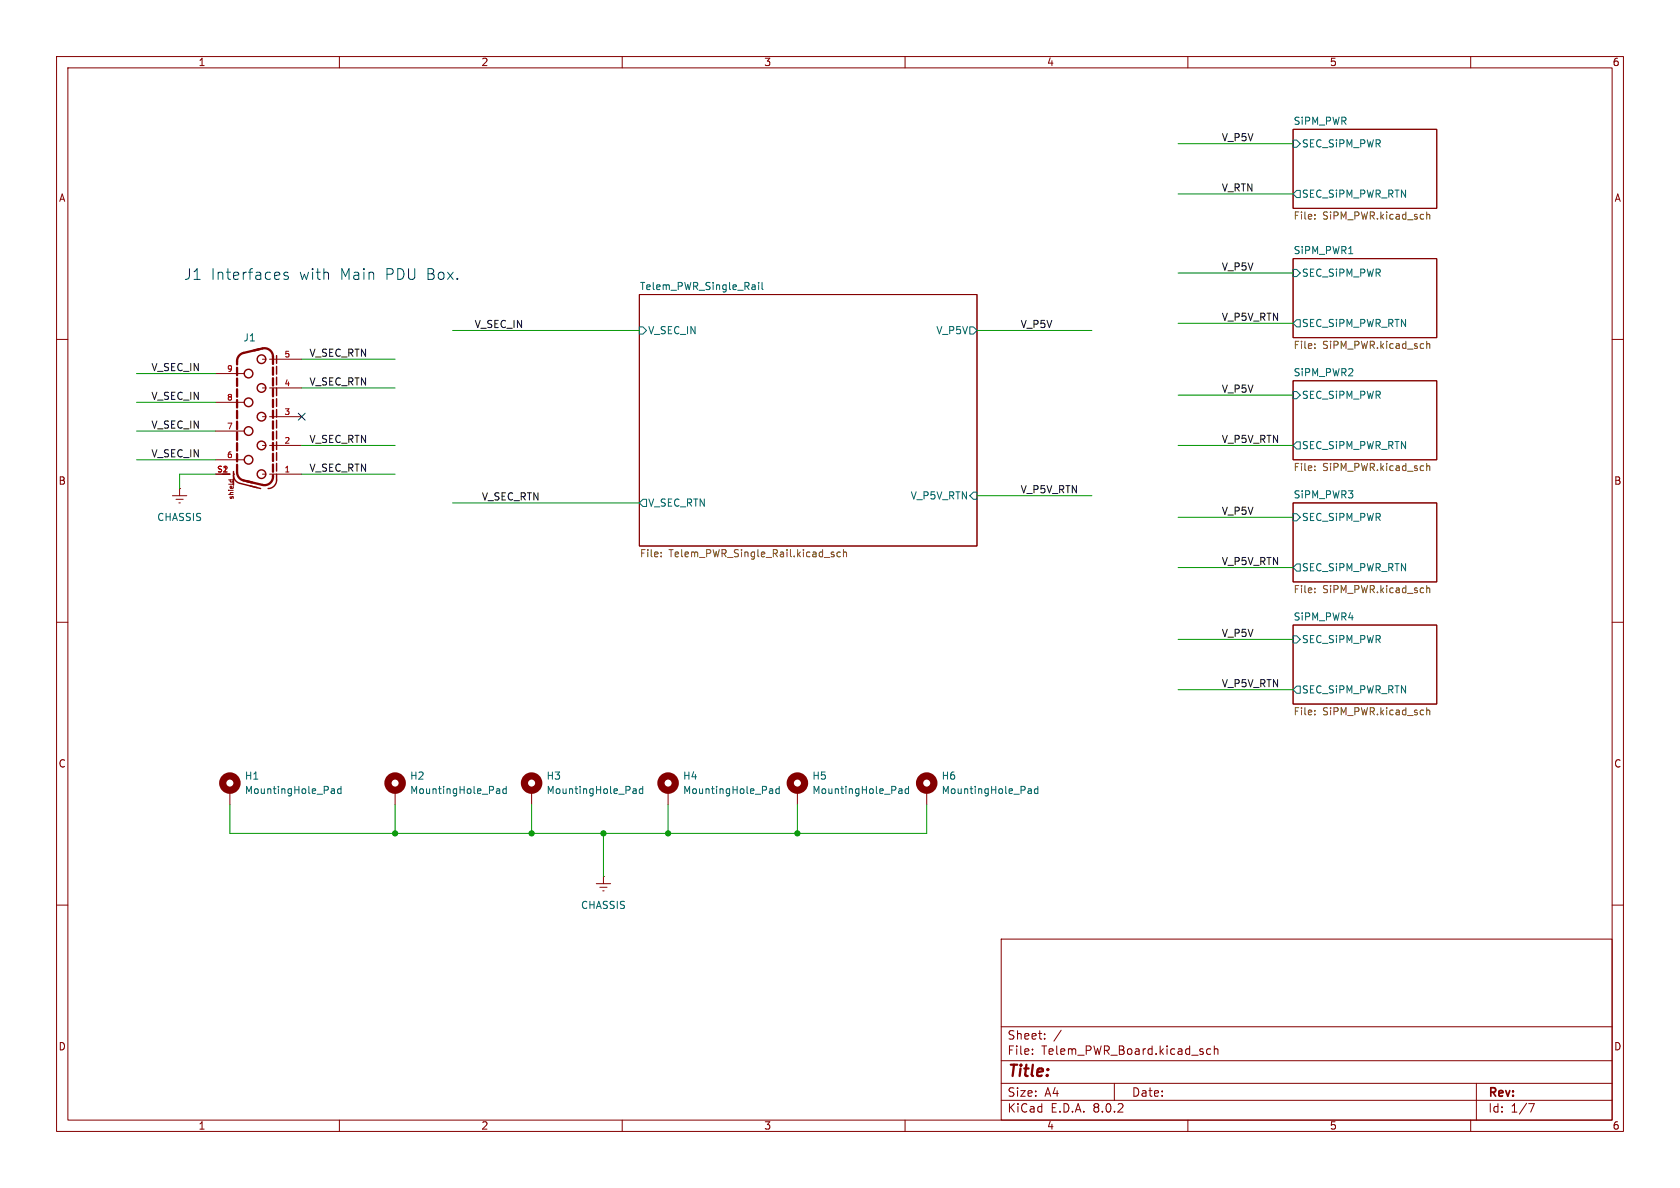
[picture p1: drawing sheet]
<svg xmlns="http://www.w3.org/2000/svg" width="297mm" height="210mm" viewBox="0 0 297 210" stroke-linecap="round" stroke-linejoin="round" font-family="sans-serif">
<g fill="none" stroke="#840000" stroke-width=".18">
<path d="M10 10h277v190h-277zM12 12h273v186h-273zM60 10v2M110 10v2M160 10v2M210 10v2M260 10v2M228.6 22.9h25.4v13.9h-25.4zM10 60h2M113 52.1h59.7v44.4h-59.7zM228.6 45.7h25.4v14h-25.4zM285 60h2"/>
<path d="M38.1 76.2h5.1M38.1 71.1h5.1M38.1 66h5.1M46.4 63.5h.6M46.4 68.6h.6M46.4 73.7h.6M46.4 78.7h.6M47.7 63.5h5.6M47.7 68.6h5.6M47.7 73.7h5.6M47.7 78.7h5.6M228.6 67.3h25.4v14h-25.4z"/>
<path d="M30.5 87.6h2.5M31.1 88.3h1.3M31.6 88.9h.3M31.7 86.4h.1M31.7 86.4v1.2M38.1 83.8h2.5M38.1 81.3h5.1M40.4 84.8h.8M40.7 84.8v.3M41.2 84.8v.3M46.4 83.8h.6M47.7 83.8h5.6"/>
<path d="M228.6 88.9h25.4v14h-25.4zM10 110h2M228.6 110.5h25.4v14h-25.4zM285 110h2M40.6 139.7v2.5M69.8 139.7v2.5M94 139.7v2.5M118.1 139.7v2.5M141 139.7v2.5M163.8 139.7v2.5M10 160h2M105.4 156.2h2.5"/>
<path d="M106 156.8h1.3M106.6 157.5h.2M106.7 154.9h.1M106.7 154.9v1.3M285 160h2M177 166h108v32h-108zM60 198v2M110 198v2M160 198v2M177 194.5h108M177 191.5h108M177 187.5h108"/>
<path d="M177 181.5h108M182.5 186.3v.1M182.5 185.5v.1M184.7 183.6v.1M184.7 182.8v.1M187.6 182.1l-1.3 2M197 191.5v3M210 198v2M214 185.5l-.4-.1-.3 .3v.4l.2 .2h.5M214.7 185.5l.2-.1 .3 .1 .1 .9M214.7 184.9v1.5M260 198v2"/>
<path d="M261 191.5v6.5M270.2 195.1h1l-.6 1.5"/>
</g>
<g fill="none" stroke="#006464" stroke-width=".18">
<path d="M228.6 24.8h.6l.7 .6-.7 .6h-.6zM229.2 33.7h.7v1.2h-.7l-.6-.6zM113 57.8h.7l.6 .6-.6 .7h-.7zM133.4 50.4l.1 .8M133.5 51.1l-.1 .1M133.5 50.7h-.1M134.1 49.9v.1M134.1 50.3v.9M134.7 49.9v1.1l.2 .2M171.4 57.8h.7l.6 .6-.6 .7h-.7zM228.6 47.6h.6l.7 .7-.7 .6h-.6zM229.2 56.5h.7v1.3h-.7l-.6-.6z"/>
<path d="M228.6 69.2h.6l.7 .7-.7 .6h-.6zM229.2 78.1h.7v1.3h-.7l-.6-.7zM113.7 88.3h.6v1.2h-.6l-.7-.6zM172.1 87h.6v1.3h-.6l-.7-.7zM228.6 90.8h.6l.7 .6-.7 .7h-.6zM229.2 99.7h.7v1.3h-.7l-.6-.7zM228.6 112.4h.6l.7 .6-.7 .7h-.6zM58.7 139.4h.3l.1 .2v.7M59.1 139.7l-.4 .1M60.3 139.5l-.4-.1-.2 .3 .1 .5h.5M60.3 139v1.3M87.9 139.4h.3l.1 .2v.7"/>
<path d="M88.3 139.7l-.4 .1M89.5 139.5l-.4-.1-.2 .3 .1 .5h.5M89.5 139v1.3M112.1 139.4h.2l.2 .2v.7M112.5 139.7l-.4 .1M113.6 139.5l-.3-.1-.3 .3 .1 .5h.5M113.6 139v1.3M136.2 139.4h.2l.2 .2v.7M136.6 139.7l-.4 .1M137.8 139.5l-.4-.1-.3 .3 .2 .5h.5M137.8 139v1.3M159 139.4h.3l.2 .2v.7"/>
<path d="M159.5 139.7l-.5 .1M160.6 139.5l-.3-.1-.3 .3 .1 .5h.5M160.6 139v1.3M181.9 139.4h.2l.2 .2v.7M182.3 139.7l-.4 .1M183.5 139.5l-.4-.1-.2 .3 .1 .5h.5M183.5 139v1.3M229.2 121.3h.7v1.3h-.7l-.6-.7zM59.1 140.2l-.4 .1M88.3 140.2l-.4 .1M112.5 140.2l-.4 .1M136.6 140.2l-.4 .1"/>
<path d="M159.5 140.2l-.5 .1M182.3 140.2l-.4 .1"/>
</g>
<g fill="none" stroke="#725600" stroke-width=".18">
<path d="M232.4 38v.1M232.4 38.6v.1M252.2 37.5v1.2M252.2 38l.2-.1 .3 .1 .1 .7M232.4 60.8v.1M232.4 61.5v.1M252.2 60.3v1.3M252.2 60.9l.2-.1h.3l.1 .8M116.9 98.3v.1M116.9 97.6v.2M147 97.9l.5 .3-.1 .2h-.3M147 97.6h.4"/>
<path d="M148.6 97.6h-.4l-.2 .2 .1 .6h.5M149.1 97.7l.2-.1h.3l.1 .8M149.1 97.2v1.2M232.4 83.1v.1M232.4 82.4v.1M252.2 81.9v1.3M252.2 82.5l.2-.2 .3 .1 .1 .8M232.4 104v.1M232.4 104.7v.1M252.2 103.5v1.3M252.2 104.1l.2-.2 .3 .1 .1 .8M232.4 125.6v.1"/>
<path d="M232.4 126.2v.2M252.2 125.1v1.3M252.2 125.6l.2-.1 .3 .1 .1 .8"/>
</g>
<g fill="none" stroke="#840000" stroke-width="1.3">
<circle cx="40.6" cy="138.4" r="1.27"/>
<circle cx="69.8" cy="138.4" r="1.27"/>
<circle cx="94" cy="138.4" r="1.27"/>
<circle cx="118.1" cy="138.4" r="1.27"/>
<circle cx="141" cy="138.4" r="1.27"/>
<circle cx="163.8" cy="138.4" r="1.27"/>
</g>
<g fill="none" stroke="#840000" stroke-width=".41">
<path d="M41.9 65v1.3M41.9 66.9v1.3M41.9 68.8v1.3M41.9 70.7v1.3M41.9 72.6v1.3M41.9 74.5v1.4M41.9 76.4v1.4M41.9 78.3v1.4M48.3 64.3v-1.2a1.5 1.5 0 0 0-1.9-1.5l-3.3 .8a1.5 1.5 0 0 0-1.2 1.4v.6M48.3 65v1.3M48.3 66.9v1.3M48.3 68.8v1.3"/>
<path d="M48.3 70.7v1.3M48.3 72.6v1.3M48.3 74.5v1.3M48.3 76.4v1.3M48.3 78.3v1.3M41.9 82.1v1.4a1.5 1.5 0 0 0 1.2 1.4l3.3 .8a1.52 1.52 0 0 0 1.9-1.7M41.9 80.2v1.4M48.3 80.2v1.3M48.3 82.1v1.3"/>
</g>
<g fill="none" stroke="#840000" stroke-width=".25">
<path d="M48.9 62.9v1.3M48.9 64.8v1.3M48.9 66.7v1.3M48.9 68.6v1.3M48.9 70.5v1.3M48.9 72.4v1.4M48.9 74.3v1.4M48.9 76.2v1.4M48.9 78.1v1.4M39.4 83.8h1.2M41.3 83.8h.1M41.3 85.8v-1.8a1.5 1.5 0 0 0 1.1 1.4l3.7 1"/>
<path d="M41.3 83.4v.5M48.9 83.8v1.1a1.5 1.5 0 0 1-1.5 1.5M48.9 80v1.4M48.9 81.9v1.4"/>
<circle cx="43.9" cy="71.1" r=".76"/>
<circle cx="43.9" cy="66" r=".76"/>
<circle cx="43.9" cy="76.2" r=".76"/>
<circle cx="46.2" cy="73.7" r=".76"/>
<circle cx="46.2" cy="63.5" r=".76"/>
<circle cx="46.2" cy="78.7" r=".76"/>
<circle cx="46.2" cy="68.6" r=".76"/>
<circle cx="43.9" cy="81.3" r=".76"/>
<circle cx="46.2" cy="83.8" r=".76"/>
</g>
<path d="M50.9 48.2l-.4-.1-.3 .3 .1 .3 .6 .1 .1 .2-.1 .3-.2 .1-.5-.1" fill="none" stroke="#0000c2" stroke-width=".18"/>
<g fill="none" stroke="#009600" stroke-width=".18">
<path d="M208.3 34.3h20.3M208.3 25.4h20.3M80 58.4h33M172.7 58.4h20.3M208.3 57.2h20.3M208.3 48.3h20.3M24.1 71.1h14M24.1 76.2h14M24.1 66h14M53.3 78.7h16.5M53.3 63.5h16.5M53.3 68.6h16.5"/>
<path d="M208.3 78.7h20.3M208.3 69.9h20.3M24.1 81.3h14M38.1 83.8h-6.4v2.6M53.3 83.8h16.5M80 88.9h33M172.7 87.6h20.3M208.3 91.4h20.3M208.3 113h20.3M208.3 100.3h20.3M208.3 121.9h20.3M40.6 142.2v5.1h123.2v-5.1"/>
<path d="M69.8 142.2v5.1M94 142.2v5.1M106.7 147.3v7.6M118.1 142.2v5.1M141 142.2v5.1"/>
</g>
<path d="M52.7 73.1l1.2 1.2M53.9 73.1l-1.2 1.2" fill="none" stroke="#000084" stroke-width=".18"/>
<g fill="#009600" stroke="#009600" stroke-width=".18">
<circle cx="118.1" cy="147.3" r=".46"/>
<circle cx="69.8" cy="147.3" r=".46"/>
<circle cx="106.7" cy="147.3" r=".46"/>
<circle cx="94" cy="147.3" r=".46"/>
<circle cx="141" cy="147.3" r=".46"/>
</g>
<text font-size="2.8" fill="#840000" x="178" y="190.9">Title:</text>
<g font-size="2.7" fill="#0000c2">
<text x="32.5" y="49.7">J1</text>
<text x="37.2" y="49.7">Interfaces</text>
<text x="52.9" y="49.7">with</text>
<text x="60.2" y="49.7">Main</text>
<text x="68.2" y="49.7">PDU Box.</text>
</g>
<g font-size="2.1" fill="#840000">
<text x="178" y="184">Sheet:</text>
<text x="178" y="186.7">File:</text>
<text x="184.1" y="186.7">Telem_PWR_Board.kicad_sch</text>
<text x="178" y="196.9">KiCad</text>
<text x="178" y="194.1">Size:</text>
<text x="184.7" y="194.1">A4</text>
<text x="185.7" y="196.9">E.D.A.</text>
<text x="193.3" y="196.9">8.0.2</text>
<text x="200" y="194.1">Date:</text>
<text x="263" y="194.3">Rev:</text>
<text x="263" y="196.9">Id:</text>
<text x="267.1" y="196.9">1/7</text>
</g>
<g font-size="1.8" fill="#840000">
<text x="35" y="11.9">1</text>
<text x="85" y="11.9">2</text>
<text x="135" y="11.9">3</text>
<text x="185" y="11.9">4</text>
<text x="235" y="11.9">5</text>
<text x="285" y="11.9">6</text>
<text x="10.3" y="35.9">A</text>
<text x="285.3" y="35.9">A</text>
<text x="10.3" y="85.9">B</text>
<text x="285.3" y="85.9">B</text>
<text x="10.3" y="135.9">C</text>
<text x="285.3" y="135.9">C</text>
<text x="10.3" y="185.9">D</text>
<text x="285.3" y="185.9">D</text>
<text x="35" y="199.9">1</text>
<text x="85" y="199.9">2</text>
<text x="135" y="199.9">3</text>
<text x="185" y="199.9">4</text>
<text x="235" y="199.9">5</text>
<text x="285" y="199.9">6</text>
</g>
<g font-size="1.8" fill="#006464">
<text x="228.6" y="22.1">SiPM_PWR</text>
<text x="230.1" y="26.3">SEC_SiPM_PWR</text>
<text x="230.1" y="35.2">SEC_SiPM_PWR_RTN</text>
<text x="228.6" y="45">SiPM_PWR1</text>
<text x="113" y="51.4">Telem_PWR_Single_Rail</text>
<text x="230.1" y="49.1">SEC_SiPM_PWR</text>
<text x="114.5" y="59.3">V_SEC_IN</text>
<text x="165.4" y="59.3">V_P5V</text>
<text x="230.1" y="58">SEC_SiPM_PWR_RTN</text>
<text x="42.9" y="60.6">J1</text>
<text x="228.6" y="66.6">SiPM_PWR2</text>
<text x="230.1" y="70.7">SEC_SiPM_PWR</text>
<text x="230.1" y="79.6">SEC_SiPM_PWR_RTN</text>
<text x="114.5" y="89.8">V_SEC_RTN</text>
<text x="160.9" y="88.5">V_P5V_RTN</text>
<text x="228.6" y="88.2">SiPM_PWR3</text>
<text x="27.7" y="92.3">CHASSIS</text>
<text x="230.1" y="92.3">SEC_SiPM_PWR</text>
<text x="230.1" y="101.2">SEC_SiPM_PWR_RTN</text>
<text x="228.6" y="109.8">SiPM_PWR4</text>
<text x="230.1" y="113.9">SEC_SiPM_PWR</text>
<text x="230.1" y="122.8">SEC_SiPM_PWR_RTN</text>
<text x="43.2" y="138">H1</text>
<text x="43.2" y="140.6">MountingHole_Pad</text>
<text x="72.4" y="138">H2</text>
<text x="72.4" y="140.6">MountingHole_Pad</text>
<text x="96.5" y="138">H3</text>
<text x="96.5" y="140.6">MountingHole_Pad</text>
<text x="120.7" y="138">H4</text>
<text x="120.7" y="140.6">MountingHole_Pad</text>
<text x="143.5" y="138">H5</text>
<text x="143.5" y="140.6">MountingHole_Pad</text>
<text x="166.4" y="138">H6</text>
<text x="166.4" y="140.6">MountingHole_Pad</text>
<text x="102.6" y="160.9">CHASSIS</text>
</g>
<g font-size="1.8" fill="#0f0f0f">
<text x="215.9" y="25.1">V_P5V</text>
<text x="215.9" y="33.9">V_RTN</text>
<text x="215.9" y="47.9">V_P5V</text>
<text x="83.8" y="58.1">V_SEC_IN</text>
<text x="180.3" y="58.1">V_P5V</text>
<text x="215.9" y="56.8">V_P5V_RTN</text>
<text x="26.7" y="65.7">V_SEC_IN</text>
<text x="54.6" y="63.2">V_SEC_RTN</text>
<text x="26.7" y="70.8">V_SEC_IN</text>
<text x="54.6" y="68.2">V_SEC_RTN</text>
<text x="215.9" y="69.5">V_P5V</text>
<text x="26.7" y="75.9">V_SEC_IN</text>
<text x="26.7" y="80.9">V_SEC_IN</text>
<text x="54.6" y="83.5">V_SEC_RTN</text>
<text x="54.6" y="78.4">V_SEC_RTN</text>
<text x="215.9" y="78.4">V_P5V_RTN</text>
<text x="85.1" y="88.6">V_SEC_RTN</text>
<text x="180.3" y="87.3">V_P5V_RTN</text>
<text x="215.9" y="91.1">V_P5V</text>
<text x="215.9" y="100">V_P5V_RTN</text>
<text x="215.9" y="112.7">V_P5V</text>
<text x="215.9" y="121.6">V_P5V_RTN</text>
</g>
<g font-size="1.8" fill="#725600">
<text x="228.6" y="39.1">File:</text>
<text x="233.8" y="39.1">SiPM_PWR.kicad_sch</text>
<text x="228.6" y="62">File:</text>
<text x="233.8" y="62">SiPM_PWR.kicad_sch</text>
<text x="228.6" y="83.6">File:</text>
<text x="233.8" y="83.6">SiPM_PWR.kicad_sch</text>
<text x="113" y="98.8">File:</text>
<text x="118.3" y="98.8">Telem_PWR_Single_Rail.kicad_sch</text>
<text x="228.6" y="105.2">File:</text>
<text x="233.8" y="105.2">SiPM_PWR.kicad_sch</text>
<text x="228.6" y="126.8">File:</text>
<text x="233.8" y="126.8">SiPM_PWR.kicad_sch</text>
</g>
<g font-size="1.4" fill="#a90000">
<text x="40" y="65.8">9</text>
<text x="50.2" y="63.2">5</text>
<text x="40" y="70.9">8</text>
<text x="50.2" y="68.3">4</text>
<text x="40" y="75.9">7</text>
<text x="50.2" y="73.4">3</text>
<text x="38.3" y="83.6">S1</text>
<text x="39.2" y="83.6">2</text>
<text x="40" y="81">6</text>
<text x="50.2" y="83.6">1</text>
<text x="50.2" y="78.5">2</text>
</g>
<text font-size="1.1" fill="#840000" x="41.5" y="88.4" transform="rotate(-90 41.5 88.4)">shield</text>
</svg>
